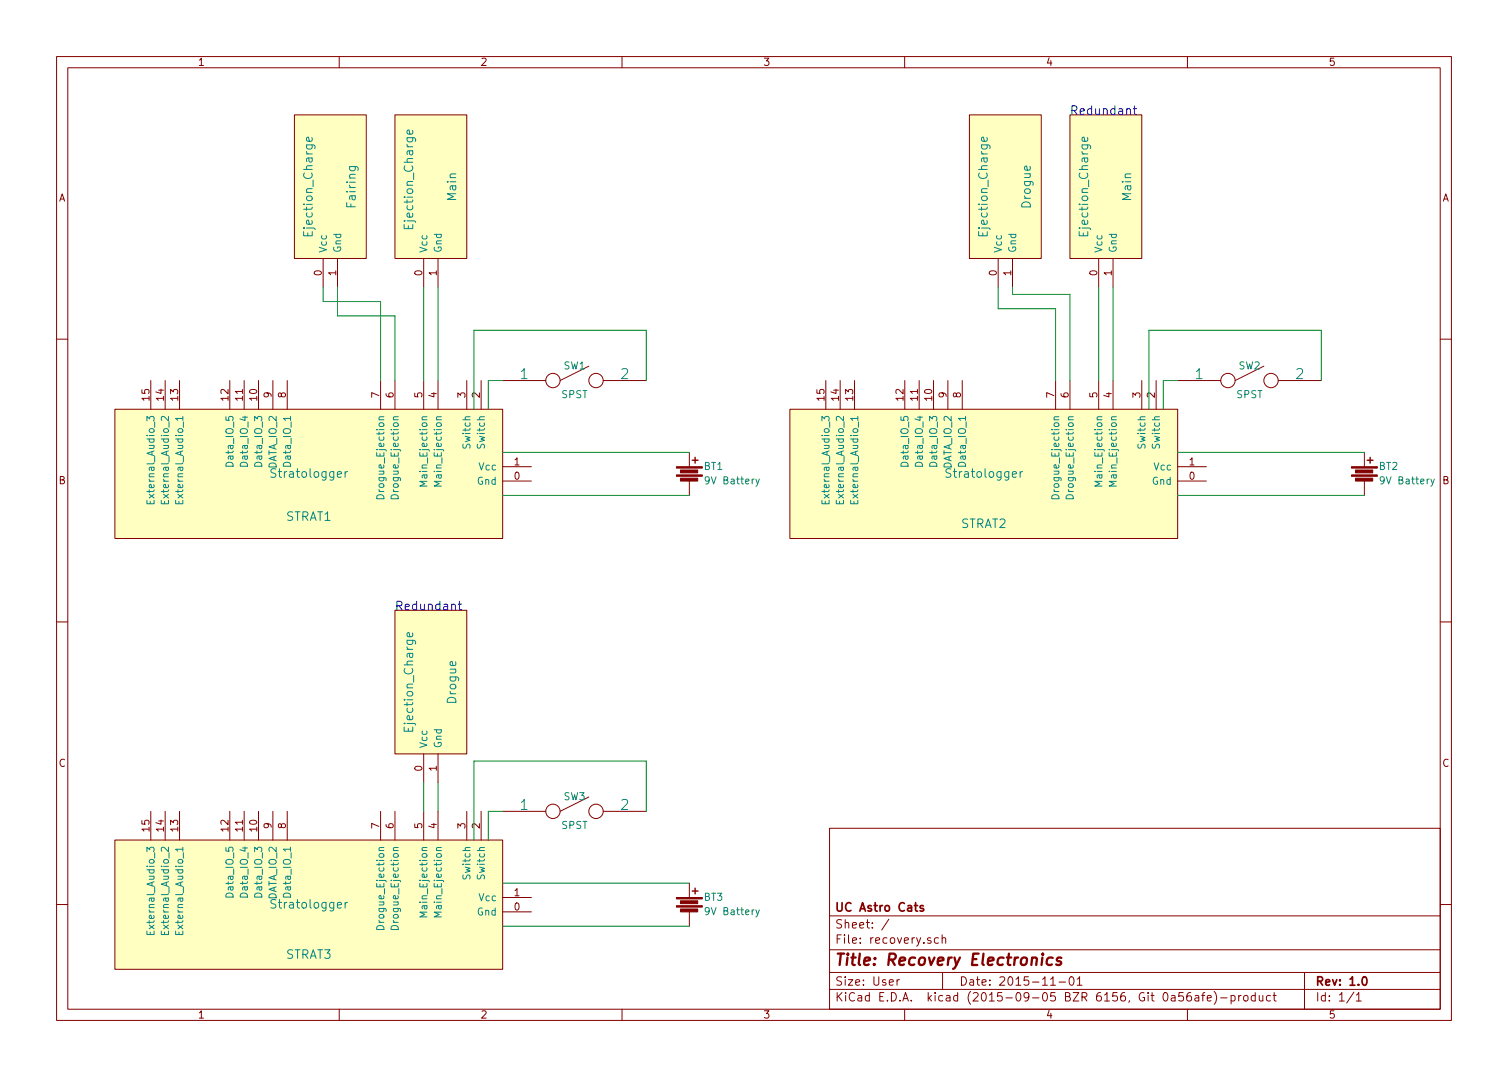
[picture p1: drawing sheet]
EESchema Schematic File Version 2
LIBS:recovery-rescue
LIBS:power
LIBS:device
LIBS:transistors
LIBS:conn
LIBS:linear
LIBS:regul
LIBS:74xx
LIBS:cmos4000
LIBS:adc-dac
LIBS:memory
LIBS:xilinx
LIBS:microcontrollers
LIBS:dsp
LIBS:microchip
LIBS:analog_switches
LIBS:motorola
LIBS:texas
LIBS:intel
LIBS:audio
LIBS:interface
LIBS:digital-audio
LIBS:philips
LIBS:display
LIBS:cypress
LIBS:siliconi
LIBS:opto
LIBS:atmel
LIBS:contrib
LIBS:valves
LIBS:Recovery
LIBS:recovery-cache
EELAYER 25 0
EELAYER END
$Descr User 10500 7500
encoding utf-8
Sheet 1 1
Title "Recovery Electronics"
Date "2015-11-01"
Rev "1.0"
Comp "UC Astro Cats"
Comment1 ""
Comment2 ""
Comment3 ""
Comment4 ""
$EndDescr
$Comp
L Stratologger STRAT1
U 1 1
P 2150 3300
F 0 "STRAT1" H 2150 3000 60  0000 C CNN
F 1 "Stratologger" H 2150 3300 60  0000 C CNN
F 2 "" H 2150 3300 60  0000 C CNN
F 3 "" H 2150 3300 60  0000 C CNN
	1    2150 3300
	1    0    0    -1  
$EndComp
$Comp
L SPST SW1
U 1 1
P 4000 2650
F 0 "SW1" H 4000 2750 50  0000 C CNN
F 1 "SPST" H 4000 2550 50  0000 C CNN
F 2 "" H 4000 2650 60  0000 C CNN
F 3 "" H 4000 2650 60  0000 C CNN
	1    4000 2650
	1    0    0    -1  
$EndComp
$Comp
L Ejection_Charge Main
U 1 1
P 3000 1300
F 0 "Main" H 3000 1150 60  0000 C CNN
F 1 "Ejection_Charge" H 3050 1450 60  0000 C CNN
F 2 "" H 3000 1300 60  0000 C CNN
F 3 "" H 3000 1300 60  0000 C CNN
	1    3000 1300
	0    -1   -1   0   
$EndComp
$Comp
L Stratologger STRAT2
U 1 1
P 6850 3300
F 0 "STRAT2" H 6850 2950 60  0000 C CNN
F 1 "Stratologger" H 6850 3300 60  0000 C CNN
F 2 "" H 6850 3300 60  0000 C CNN
F 3 "" H 6850 3300 60  0000 C CNN
	1    6850 3300
	1    0    0    -1  
$EndComp
$Comp
L SPST SW2
U 1 1
P 8700 2650
F 0 "SW2" H 8700 2750 50  0000 C CNN
F 1 "SPST" H 8700 2550 50  0000 C CNN
F 2 "" H 8700 2650 60  0000 C CNN
F 3 "" H 8700 2650 60  0000 C CNN
	1    8700 2650
	1    0    0    -1  
$EndComp
$Comp
L Ejection_Charge Main
U 1 1
P 7700 1300
F 0 "Main" H 7700 1150 60  0000 C CNN
F 1 "Ejection_Charge" H 7700 1450 60  0000 C CNN
F 2 "" H 7700 1300 60  0000 C CNN
F 3 "" H 7700 1300 60  0000 C CNN
	1    7700 1300
	0    -1   -1   0   
$EndComp
$Comp
L Stratologger STRAT3
U 1 1
P 2150 6300
F 0 "STRAT3" H 2150 5950 60  0000 C CNN
F 1 "Stratologger" H 2150 6300 60  0000 C CNN
F 2 "" H 2150 6300 60  0000 C CNN
F 3 "" H 2150 6300 60  0000 C CNN
	1    2150 6300
	1    0    0    -1  
$EndComp
$Comp
L SPST SW3
U 1 1
P 4000 5650
F 0 "SW3" H 4000 5750 50  0000 C CNN
F 1 "SPST" H 4000 5550 50  0000 C CNN
F 2 "" H 4000 5650 60  0000 C CNN
F 3 "" H 4000 5650 60  0000 C CNN
	1    4000 5650
	1    0    0    -1  
$EndComp
$Comp
L Ejection_Charge Drogue
U 1 1
P 3000 4750
F 0 "Drogue" H 3000 4600 60  0000 C CNN
F 1 "Ejection_Charge" H 3000 4900 60  0000 C CNN
F 2 "" H 3000 4750 60  0000 C CNN
F 3 "" H 3000 4750 60  0000 C CNN
	1    3000 4750
	0    -1   -1   0   
$EndComp
$Comp
L Battery BT2
U 1 1
P 9500 3300
F 0 "BT2" H 9600 3350 50  0000 L CNN
F 1 "9V Battery" H 9600 3250 50  0000 L CNN
F 2 "" V 9500 3340 60  0000 C CNN
F 3 "" V 9500 3340 60  0000 C CNN
	1    9500 3300
	1    0    0    -1  
$EndComp
$Comp
L Battery BT3
U 1 1
P 4800 6300
F 0 "BT3" H 4900 6350 50  0000 L CNN
F 1 "9V Battery" H 4900 6250 50  0000 L CNN
F 2 "" V 4800 6340 60  0000 C CNN
F 3 "" V 4800 6340 60  0000 C CNN
	1    4800 6300
	1    0    0    -1  
$EndComp
$Comp
L Battery BT1
U 1 1
P 4800 3300
F 0 "BT1" H 4900 3350 50  0000 L CNN
F 1 "9V Battery" H 4900 3250 50  0000 L CNN
F 2 "" V 4800 3340 60  0000 C CNN
F 3 "" V 4800 3340 60  0000 C CNN
	1    4800 3300
	1    0    0    -1  
$EndComp
Wire Wire Line
	3500 3150 4800 3150
Wire Wire Line
	3500 3450 4800 3450
Wire Wire Line
	4500 2300 4500 2650
Wire Wire Line
	3300 2300 4500 2300
Wire Wire Line
	3300 2850 3300 2300
Wire Wire Line
	3400 2650 3400 2850
Wire Wire Line
	3500 2650 3400 2650
Wire Wire Line
	8200 3150 9500 3150
Wire Wire Line
	8200 3450 9500 3450
Wire Wire Line
	9200 2300 9200 2650
Wire Wire Line
	8000 2300 9200 2300
Wire Wire Line
	8000 2850 8000 2300
Wire Wire Line
	8100 2650 8100 2850
Wire Wire Line
	8200 2650 8100 2650
Wire Wire Line
	3500 6150 4800 6150
Wire Wire Line
	3500 6450 4800 6450
Wire Wire Line
	4500 5300 4500 5650
Wire Wire Line
	3300 5300 4500 5300
Wire Wire Line
	3300 5850 3300 5300
Wire Wire Line
	3400 5650 3400 5850
Wire Wire Line
	3500 5650 3400 5650
$Comp
L Ejection_Charge Fairing
U 1 1
P 2300 1300
F 0 "Fairing" H 2300 1150 60  0000 C CNN
F 1 "Ejection_Charge" H 2300 1450 60  0000 C CNN
F 2 "" H 2300 1300 60  0000 C CNN
F 3 "" H 2300 1300 60  0000 C CNN
	1    2300 1300
	0    -1   -1   0   
$EndComp
Wire Wire Line
	3050 2650 3050 2000
Wire Wire Line
	2950 2650 2950 2000
Wire Wire Line
	2650 2650 2650 2100
Wire Wire Line
	2650 2100 2250 2100
Wire Wire Line
	2250 2100 2250 2000
Wire Wire Line
	2750 2650 2750 2200
Wire Wire Line
	2750 2200 2350 2200
Wire Wire Line
	2350 2200 2350 2000
Wire Wire Line
	7750 2650 7750 2000
Wire Wire Line
	7650 2650 7650 2000
$Comp
L Ejection_Charge Drogue
U 1 1
P 7000 1300
F 0 "Drogue" H 7000 1150 60  0000 C CNN
F 1 "Ejection_Charge" H 7000 1450 60  0000 C CNN
F 2 "" H 7000 1300 60  0000 C CNN
F 3 "" H 7000 1300 60  0000 C CNN
	1    7000 1300
	0    -1   -1   0   
$EndComp
Wire Wire Line
	7350 2650 7350 2150
Wire Wire Line
	7350 2150 6950 2150
Wire Wire Line
	6950 2150 6950 2000
Wire Wire Line
	7450 2650 7450 2050
Wire Wire Line
	7450 2050 7050 2050
Wire Wire Line
	7050 2050 7050 2000
Wire Wire Line
	3050 5650 3050 5450
Wire Wire Line
	2950 5650 2950 5450
Text Notes 7450 800  0    60   ~ 0
Redundant
Text Notes 2750 4250 0    60   ~ 0
Redundant
$EndSCHEMATC
